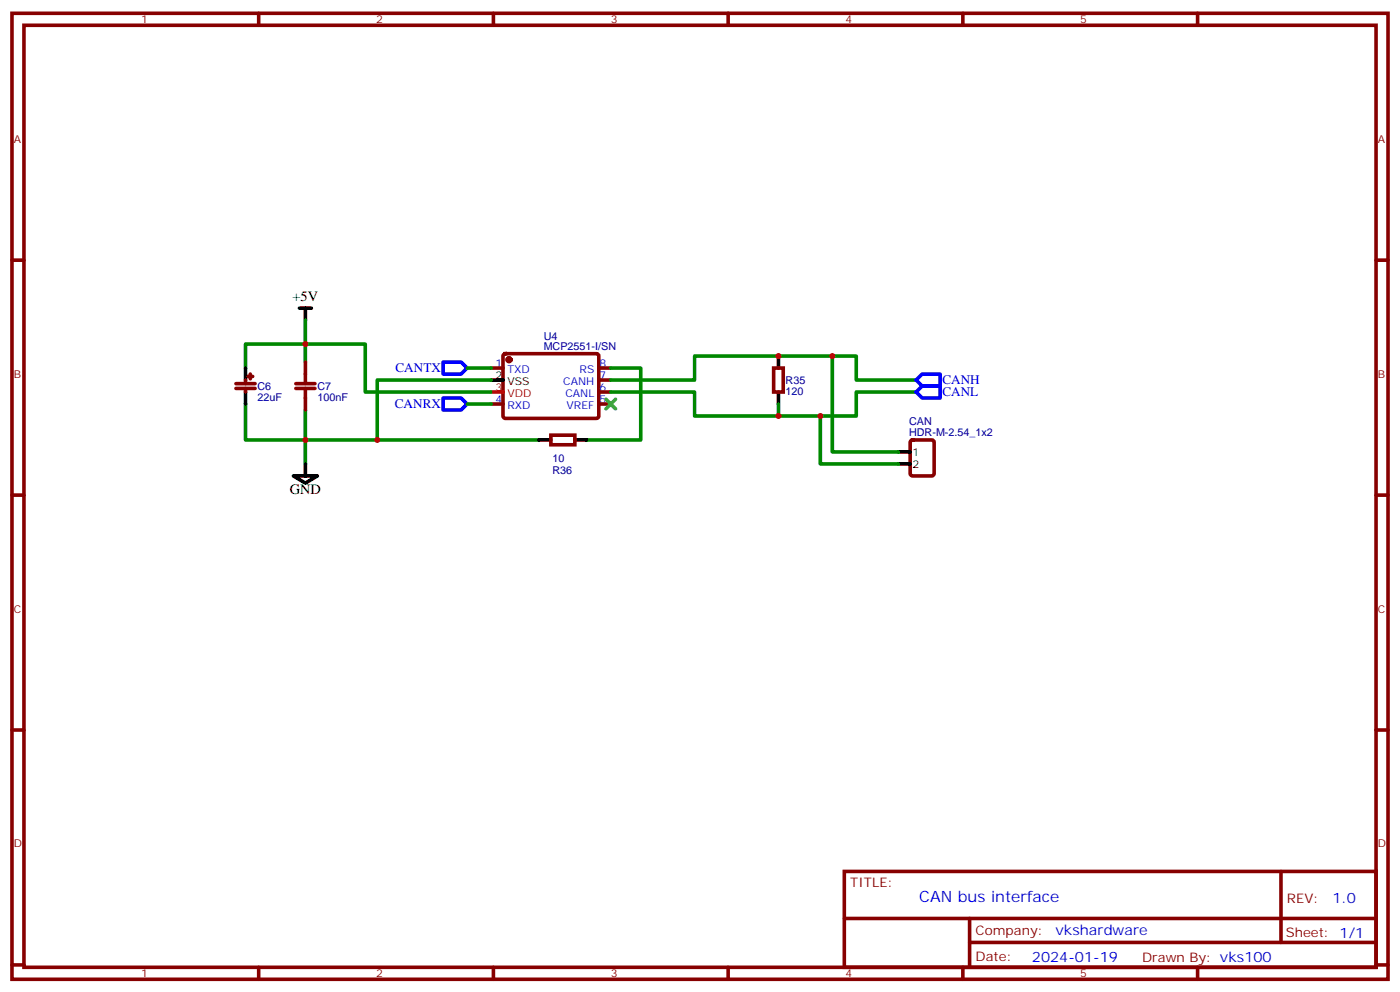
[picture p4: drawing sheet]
<svg xmlns="http://www.w3.org/2000/svg" width="412mm" height="292mm" viewBox="0 0 412 292" stroke-linecap="round" stroke-linejoin="round" font-family="sans-serif">
<g fill="none" stroke="#870000" stroke-width="1.1">
<path d="M3.5 3.9h405.4v284.4h-405.4zM7.1 7.4h398.2v277.3h-398.2zM76.2 3.9v3.5M145.3 3.9v3.5M214.5 3.9v3.5M283.6 3.9v3.5M352.8 3.9v3.5M3.5 76.6h3.6M405.3 76.6h3.6M69.5 112.9h5.6M69.5 114.3h5.6M72.3 111.9v1"/>
<path d="M72.3 114.3v1.1M73 110.8h1.4M73.7 110.1v1.4M90 106.6v3.5M90 117.2v3.5M144.6 108.3h3.6M144.6 118.9h3.6M148.4 104.3l.5-.2 27.1 .1 .4 .6-.1 17.9-.6 .5-27.1-.1-.4-.7v-17.6zM176.4 108.3h3.5M176.4 118.9h3.5M176.4 115.4h3.5M176.4 111.9h3.5"/>
<path d="M227.9 108.3h2.8v7.1h-2.8zM162.3 128.1h7v2.8h-7zM268.3 129.7l.5-.2h5.7l.6 .4 .1 9.5-.5 .6-5.9 .1-.6-.5-.1-9.4zM3.5 145.7h3.6M405.3 145.7h3.6M3.5 214.9h3.6M405.3 214.9h3.6M248.7 256.5h156.6v28.2h-156.6zM377.3 256.5v20.9M248.7 270.4h156.5M285.6 277.4h119.6M285.6 270.4v14.1"/>
<path d="M3.5 284h3.6M76.2 284.7v3.6M145.3 284.7v3.6M214.5 284.7v3.6M283.6 284.7v3.6M352.8 284.7v3.6M405.3 284h3.6"/>
</g>
<g fill="none" stroke="#000" stroke-width="1.1">
<path d="M88.2 90.7h3.5M90 90.7v3.5M72.3 108.3v3.6M72.3 115.4v3.5M144.6 111.9h3.6M229.3 104.8v3.5M229.3 115.4v3.5M90 136.6v3.5M158.7 129.5h3.6M169.3 129.5h3.6M264.6 133h3.5M264.6 136.6h3.5"/>
<path d="M86.4 140.1h7.1l-3.5 2.1z"/>
</g>
<circle cx="149.9" cy="105.9" r=".53" fill="#870000" stroke="#870000" stroke-width="1.1"/>
<path d="M144.6 115.4h3.6" fill="none" stroke="#f00" stroke-width="1.1"/>
<g fill="none" stroke="#008700" stroke-width="1.1">
<path d="M90 94.2v7.1h17.6v14.1h37M72.3 118.9v10.6h17.7v7.1M90 106.6v-5.3h-17.7v7M137.6 118.9h7M137.6 108.3h7M144.6 111.9h-33.5v17.6h-21.1v-8.8M179.9 108.3h8.8v21.2h-15.8M179.9 111.9h24.7v-7.1h47.6v7.1h17.7M179.9 115.4h24.7v7h47.6v-7h17.7M229.3 118.9v3.5M245.2 104.8v28.2h19.4M111.1 129.5h47.6"/>
<path d="M241.7 122.4v14.2h22.9"/>
</g>
<path d="M130.5 117.2h5.3l1.8 1.7-1.8 1.8h-5.3zM130.5 106.6h5.3l1.8 1.7-1.8 1.8h-5.3zM269.9 111.9l1.7-1.8h5.3v3.5h-5.3zM271.6 113.6h5.3v3.6h-5.3l-1.7-1.8z" fill="none" stroke="#00f" stroke-width="1.1"/>
<path d="M178.5 117.5l2.8 2.8M181.3 117.5l-2.8 2.8" fill="none" stroke="#3c3" stroke-width="1.1"/>
<path d="M87.1 112.9h5.7M87.1 114.3h5.7M90 110.1v2.8M90 114.3v2.9" fill="none" stroke="#a10000" stroke-width="1.1"/>
<g fill="#c00">
<circle cx="111.1" cy="129.5" r=".88"/>
<circle cx="90" cy="129.5" r=".88"/>
<circle cx="90" cy="101.3" r=".88"/>
<circle cx="229.3" cy="104.8" r=".88"/>
<circle cx="229.3" cy="122.4" r=".88"/>
<circle cx="245.2" cy="104.8" r=".88"/>
<circle cx="241.7" cy="122.4" r=".88"/>
</g>
<text font-size="4.6" fill="#00f" x="270.8" y="265.5">CAN bus interface</text>
<g font-size="4.2">
<text x="86.1" y="88.6">+5V</text>
<text x="85.4" y="145.4">GND</text>
</g>
<g font-size="4.2" fill="#00f">
<text x="392.5" y="265.8">1.0</text>
<text x="310.9" y="275.3">vkshardware</text>
<text x="304" y="283.1">2024-01-19</text>
</g>
<g font-size="3.9" fill="#00f">
<text x="116.5" y="109.6">CANTX</text>
<text x="277.6" y="113.1">CANH</text>
<text x="277.6" y="116.7">CANL</text>
<text x="116.3" y="120.2">CANRX</text>
</g>
<g font-size="3.9" fill="#800">
<text x="250.5" y="261.1">TITLE:</text>
<text x="379.1" y="265.8">REV:</text>
<text x="287.4" y="275.3">Company:</text>
<text x="378.7" y="275.9">Sheet: 1/1</text>
<text x="287.4" y="283">Date:</text>
<text x="336.4" y="283.1">Drawn By: vks100</text>
</g>
<g font-size="3.2" fill="#800">
<text x="41.6" y="6.9">1</text>
<text x="110.8" y="6.9">2</text>
<text x="179.9" y="6.9">3</text>
<text x="249.1" y="6.9">4</text>
<text x="318.2" y="6.9">5</text>
<text x="4.1" y="42">A</text>
<text x="405.9" y="42">A</text>
<text x="4.1" y="111.2">B</text>
<text x="405.9" y="111.2">B</text>
<text x="4.1" y="180.3">C</text>
<text x="405.9" y="180.3">C</text>
<text x="4.1" y="249.4">D</text>
<text x="405.9" y="249.4">D</text>
<text x="41.6" y="287.7">1</text>
<text x="110.8" y="287.7">2</text>
<text x="179.9" y="287.7">3</text>
<text x="249.1" y="287.7">4</text>
<text x="318.2" y="287.7">5</text>
</g>
<g font-size="3.2" fill="#000080">
<text x="160.2" y="100.1">U4</text>
<text x="160.2" y="103">MCP2551-I/SN</text>
<text x="231.4" y="113">R35</text>
<text x="75.8" y="117.9">22uF</text>
<text x="75.8" y="114.9">C6</text>
<text x="93.5" y="118">100nF</text>
<text x="93.5" y="114.8">C7</text>
<text x="231.4" y="116.2">120</text>
<text x="267.8" y="125.2">CAN</text>
<text x="267.8" y="128.4">HDR-M-2.54_1x2</text>
<text x="162.7" y="136.1">10</text>
<text x="162.7" y="139.6">R36</text>
</g>
<g font-size="3.2" fill="#00f">
<text x="146" y="108">1</text>
<text x="176.6" y="108">8</text>
<text x="149.5" y="109.7">TXD</text>
<text x="165.9" y="113.3">CANH</text>
<text x="170.7" y="109.7">RS</text>
<text x="176.6" y="111.5">7</text>
<text x="146" y="118.6">4</text>
<text x="166.6" y="116.8">CANL</text>
<text x="176.6" y="118.6">5</text>
<text x="176.6" y="115">6</text>
<text x="149.5" y="120.3">RXD</text>
<text x="166.9" y="120.3">VREF</text>
</g>
<g font-size="3.2">
<text x="146" y="111.5">2</text>
<text x="149.5" y="113.3">VSS</text>
<text x="268.8" y="134.1">1</text>
<text x="268.8" y="137.6">2</text>
</g>
<g font-size="3.2" fill="#f00">
<text x="146" y="115">3</text>
<text x="149.5" y="116.8">VDD</text>
</g>
</svg>
